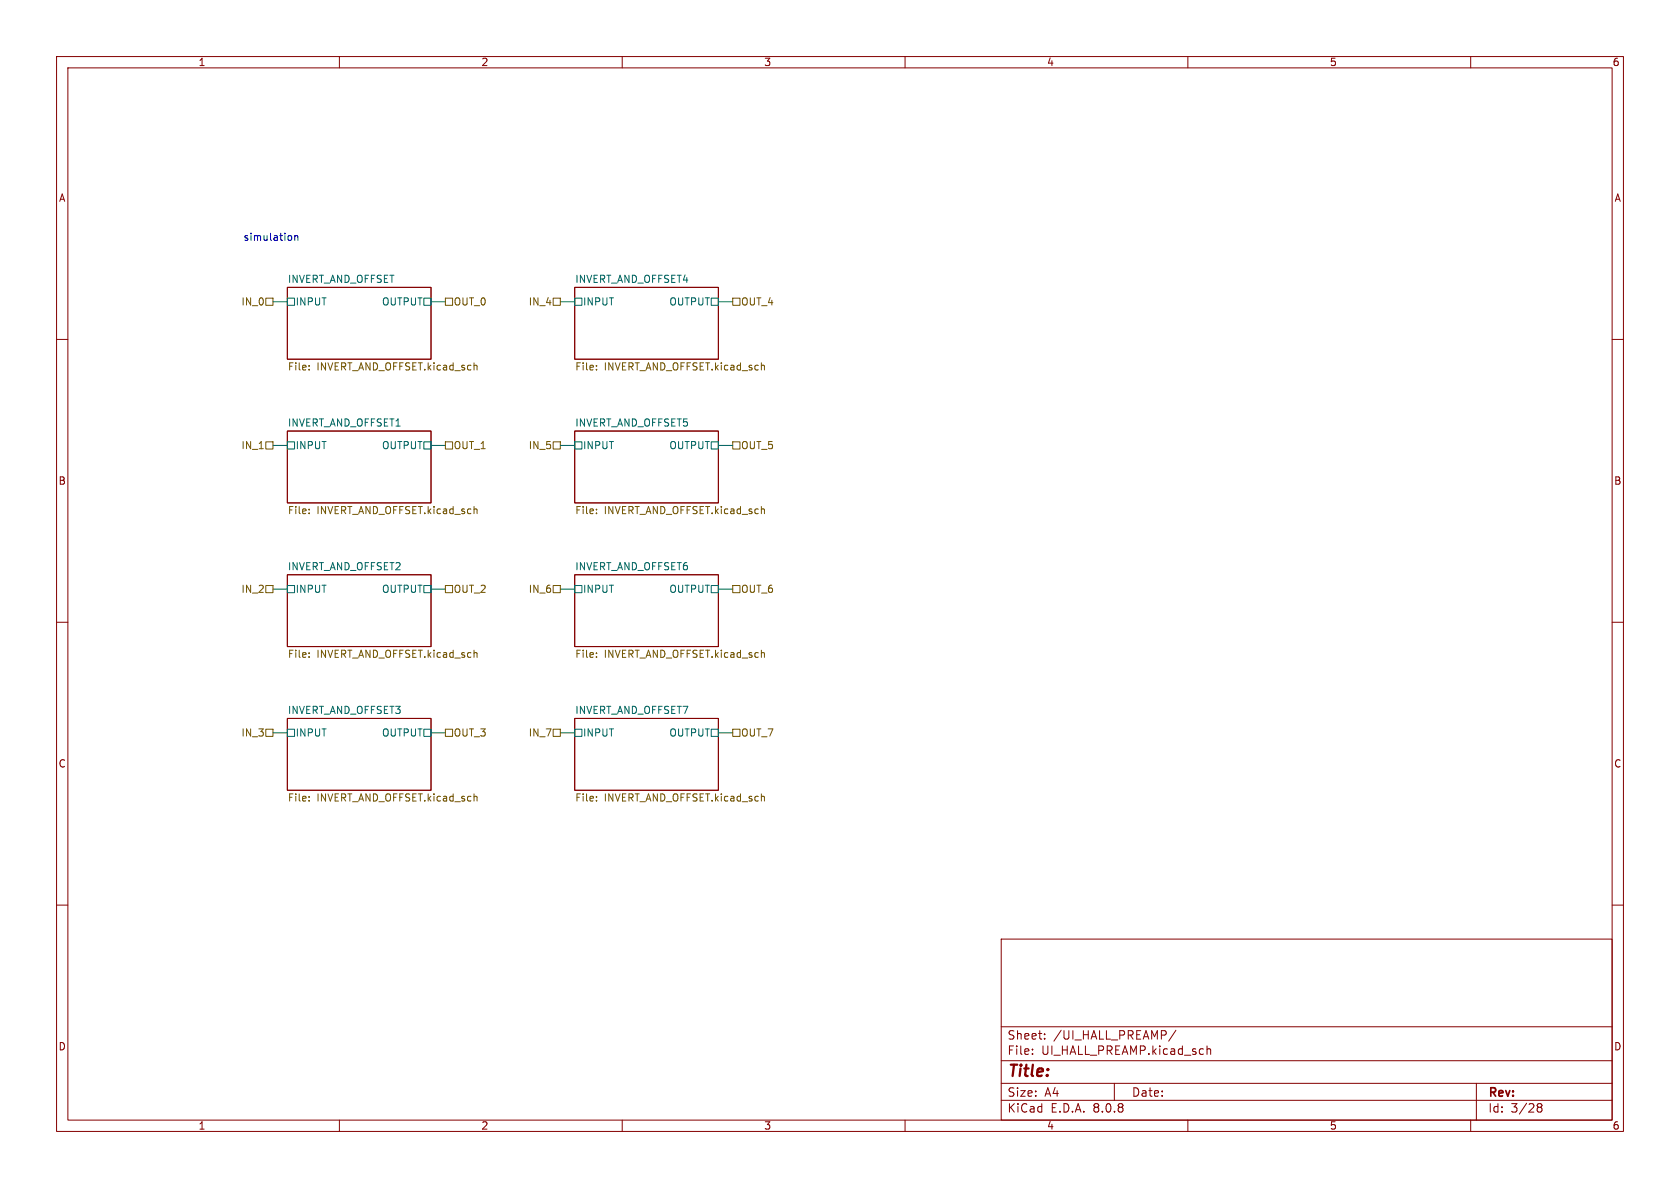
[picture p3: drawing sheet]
<svg xmlns="http://www.w3.org/2000/svg" width="297mm" height="210mm" viewBox="0 0 297 210" stroke-linecap="round" stroke-linejoin="round" font-family="sans-serif">
<g fill="none" stroke="#840000" stroke-width=".18">
<path d="M10 10h277v190h-277zM12 12h273v186h-273zM60 10v2M110 10v2M160 10v2M210 10v2M260 10v2M50.8 50.8h25.4v12.7h-25.4zM101.6 50.8h25.4v12.7h-25.4zM10 60h2M50.8 76.2h25.4v12.7h-25.4zM101.6 76.2h25.4v12.7h-25.4z"/>
<path d="M285 60h2M10 110h2M50.8 101.6h25.4v12.7h-25.4zM101.6 101.6h25.4v12.7h-25.4zM285 110h2M50.8 127h25.4v12.7h-25.4zM101.6 127h25.4v12.7h-25.4zM10 160h2M177 166h108v32h-108zM285 160h2M60 198v2M110 198v2"/>
<path d="M160 198v2M177 194.5h108M177 191.5h108M177 187.5h108M177 181.5h108M182.5 186.3v.1M182.5 185.5v.1M184.7 183.6v.1M184.7 182.8v.1M197 191.5v3M207.9 182.1l-1.3 2M210 198v2"/>
<path d="M213.4 184.9v1.5M213.4 185.5l.2-.1 .4 .1v.9M260 198v2M261 191.5v6.5M271.7 195.5l.3 .2M271.7 195.4l.3-.3 .5 .1 .1 .3-.3 .2M272 195.7h.3M272 195.7l-.3 .3M272.3 195.7l.3 .3-.1 .5-.5 .1-.3-.3"/>
</g>
<g fill="none" stroke="#006464" stroke-width=".18">
<path d="M50.8 52.7h1.3v1.3h-1.3zM74.9 52.7h1.3v1.3h-1.3zM101.6 52.7h1.3v1.3h-1.3zM125.7 52.7h1.3v1.3h-1.3zM50.8 78.1h1.3v1.3h-1.3zM74.9 78.1h1.3v1.3h-1.3zM101.6 78.1h1.3v1.3h-1.3zM125.7 78.1h1.3v1.3h-1.3zM50.8 103.5h1.3v1.3h-1.3zM74.9 103.5h1.3v1.3h-1.3zM101.6 103.5h1.3v1.3h-1.3zM125.7 103.5h1.3v1.3h-1.3z"/>
<path d="M50.8 128.9h1.3v1.3h-1.3zM74.9 128.9h1.3v1.3h-1.3zM101.6 128.9h1.3v1.3h-1.3zM125.7 128.9h1.3v1.3h-1.3z"/>
</g>
<g fill="none" stroke="#725600" stroke-width=".18">
<path d="M47 52.7h1.3v1.3h-1.3zM78.7 52.7h1.3v1.3h-1.3zM97.8 52.7h1.3v1.3h-1.3zM129.5 52.7h1.3v1.3h-1.3zM47 78.1h1.3v1.3h-1.3zM54.6 64.6v.1M54.6 65.3v.1M78.7 78.1h1.3v1.3h-1.3zM84 64.6l.3 .1v.7M97.8 78.1h1.3v1.3h-1.3zM105.4 64.6v.1M105.4 65.3v.1"/>
<path d="M129.5 78.1h1.3v1.3h-1.3zM134.8 64.6l.3 .1v.7M54.6 90.7v.1M54.6 90v.1M84 90l.3 .1v.7M105.4 90v.1M105.4 90.7v.1M134.8 90l.3 .1v.7M47 103.5h1.3v1.3h-1.3zM54.6 115.4v.1M54.6 116.1v.1M78.7 103.5h1.3v1.3h-1.3z"/>
<path d="M84 115.4l.3 .1v.7M97.8 103.5h1.3v1.3h-1.3zM105.4 115.4v.1M105.4 116.1v.1M129.5 103.5h1.3v1.3h-1.3zM134.8 115.4l.3 .1v.7M47 128.9h1.3v1.3h-1.3zM78.7 128.9h1.3v1.3h-1.3zM97.8 128.9h1.3v1.3h-1.3zM129.5 128.9h1.3v1.3h-1.3zM54.6 141.5v.1M54.6 140.8v.1"/>
<path d="M84 140.8l.3 .1v.7M105.4 141.5v.1M105.4 140.8v.1M134.8 140.8l.3 .1v.7"/>
</g>
<path d="M51.3 41.6l.3 .3v.4l-.3 .2M52.1 41.8l.2-.2 .3 .1 .1 .8M52.1 41.6v.9" fill="none" stroke="#0000c2" stroke-width=".18"/>
<g fill="none" stroke="#009600" stroke-width=".18">
<path d="M48.3 53.3h2.5M76.2 53.3h2.5M99.1 53.3h2.5M127 53.3h2.5M48.3 78.7h2.5M76.2 78.7h2.5M99.1 78.7h2.5M127 78.7h2.5M48.3 104.1h2.5M76.2 104.1h2.5M99.1 104.1h2.5M127 104.1h2.5"/>
<path d="M48.3 129.5h2.5M76.2 129.5h2.5M99.1 129.5h2.5M127 129.5h2.5"/>
</g>
<text font-size="2.8" fill="#840000" x="178" y="190.9">Title:</text>
<g font-size="2.1" fill="#840000">
<text x="178" y="184">Sheet:</text>
<text x="186.2" y="184">/UI_HALL_PREAMP/</text>
<text x="178" y="186.7">File:</text>
<text x="184.1" y="186.7">UI_HALL_PREAMP.kicad_sch</text>
<text x="178" y="196.9">KiCad</text>
<text x="178" y="194.1">Size:</text>
<text x="184.7" y="194.1">A4</text>
<text x="185.7" y="196.9">E.D.A.</text>
<text x="193.3" y="196.9">8.0.8</text>
<text x="200" y="194.1">Date:</text>
<text x="263" y="194.3">Rev:</text>
<text x="263" y="196.9">Id:</text>
<text x="267.1" y="196.9">3/28</text>
</g>
<g font-size="1.8" fill="#840000">
<text x="35" y="11.9">1</text>
<text x="85" y="11.9">2</text>
<text x="135" y="11.9">3</text>
<text x="185" y="11.9">4</text>
<text x="235" y="11.9">5</text>
<text x="285" y="11.9">6</text>
<text x="10.3" y="35.9">A</text>
<text x="285.3" y="35.9">A</text>
<text x="10.3" y="85.9">B</text>
<text x="285.3" y="85.9">B</text>
<text x="10.3" y="135.9">C</text>
<text x="285.3" y="135.9">C</text>
<text x="10.3" y="185.9">D</text>
<text x="285.3" y="185.9">D</text>
<text x="35" y="199.9">1</text>
<text x="85" y="199.9">2</text>
<text x="135" y="199.9">3</text>
<text x="185" y="199.9">4</text>
<text x="235" y="199.9">5</text>
<text x="285" y="199.9">6</text>
</g>
<text font-size="1.8" fill="#0000c2" x="42.9" y="42.8">simulation</text>
<g font-size="1.8" fill="#006464">
<text x="50.8" y="50.1">INVERT_AND_OFFSET</text>
<text x="101.6" y="50.1">INVERT_AND_OFFSET4</text>
<text x="52.2" y="54.2">INPUT</text>
<text x="67.4" y="54.2">OUTPUT</text>
<text x="103" y="54.2">INPUT</text>
<text x="118.2" y="54.2">OUTPUT</text>
<text x="50.8" y="75.5">INVERT_AND_OFFSET1</text>
<text x="101.6" y="75.5">INVERT_AND_OFFSET5</text>
<text x="52.2" y="79.6">INPUT</text>
<text x="67.4" y="79.6">OUTPUT</text>
<text x="103" y="79.6">INPUT</text>
<text x="118.2" y="79.6">OUTPUT</text>
<text x="50.8" y="100.9">INVERT_AND_OFFSET2</text>
<text x="101.6" y="100.9">INVERT_AND_OFFSET6</text>
<text x="52.2" y="105">INPUT</text>
<text x="67.4" y="105">OUTPUT</text>
<text x="103" y="105">INPUT</text>
<text x="118.2" y="105">OUTPUT</text>
<text x="50.8" y="126.3">INVERT_AND_OFFSET3</text>
<text x="52.2" y="130.4">INPUT</text>
<text x="67.4" y="130.4">OUTPUT</text>
<text x="101.6" y="126.3">INVERT_AND_OFFSET7</text>
<text x="103" y="130.4">INPUT</text>
<text x="118.2" y="130.4">OUTPUT</text>
</g>
<g font-size="1.8" fill="#725600">
<text x="42.6" y="54.2">IN_0</text>
<text x="80.1" y="54.2">OUT_0</text>
<text x="93.4" y="54.2">IN_4</text>
<text x="130.9" y="54.2">OUT_4</text>
<text x="50.8" y="65.8">File:</text>
<text x="56" y="65.8">INVERT_AND_OFFSET.kicad_sch</text>
<text x="101.6" y="65.8">File:</text>
<text x="106.8" y="65.8">INVERT_AND_OFFSET.kicad_sch</text>
<text x="42.6" y="79.6">IN_1</text>
<text x="80.1" y="79.6">OUT_1</text>
<text x="93.4" y="79.6">IN_5</text>
<text x="130.9" y="79.6">OUT_5</text>
<text x="50.8" y="91.2">File:</text>
<text x="56" y="91.2">INVERT_AND_OFFSET.kicad_sch</text>
<text x="101.6" y="91.2">File:</text>
<text x="106.8" y="91.2">INVERT_AND_OFFSET.kicad_sch</text>
<text x="42.6" y="105">IN_2</text>
<text x="80.1" y="105">OUT_2</text>
<text x="93.4" y="105">IN_6</text>
<text x="130.9" y="105">OUT_6</text>
<text x="50.8" y="116.6">File:</text>
<text x="56" y="116.6">INVERT_AND_OFFSET.kicad_sch</text>
<text x="101.6" y="116.6">File:</text>
<text x="106.8" y="116.6">INVERT_AND_OFFSET.kicad_sch</text>
<text x="42.6" y="130.4">IN_3</text>
<text x="80.1" y="130.4">OUT_3</text>
<text x="93.4" y="130.4">IN_7</text>
<text x="130.9" y="130.4">OUT_7</text>
<text x="50.8" y="142">File:</text>
<text x="56" y="142">INVERT_AND_OFFSET.kicad_sch</text>
<text x="101.6" y="142">File:</text>
<text x="106.8" y="142">INVERT_AND_OFFSET.kicad_sch</text>
</g>
</svg>
